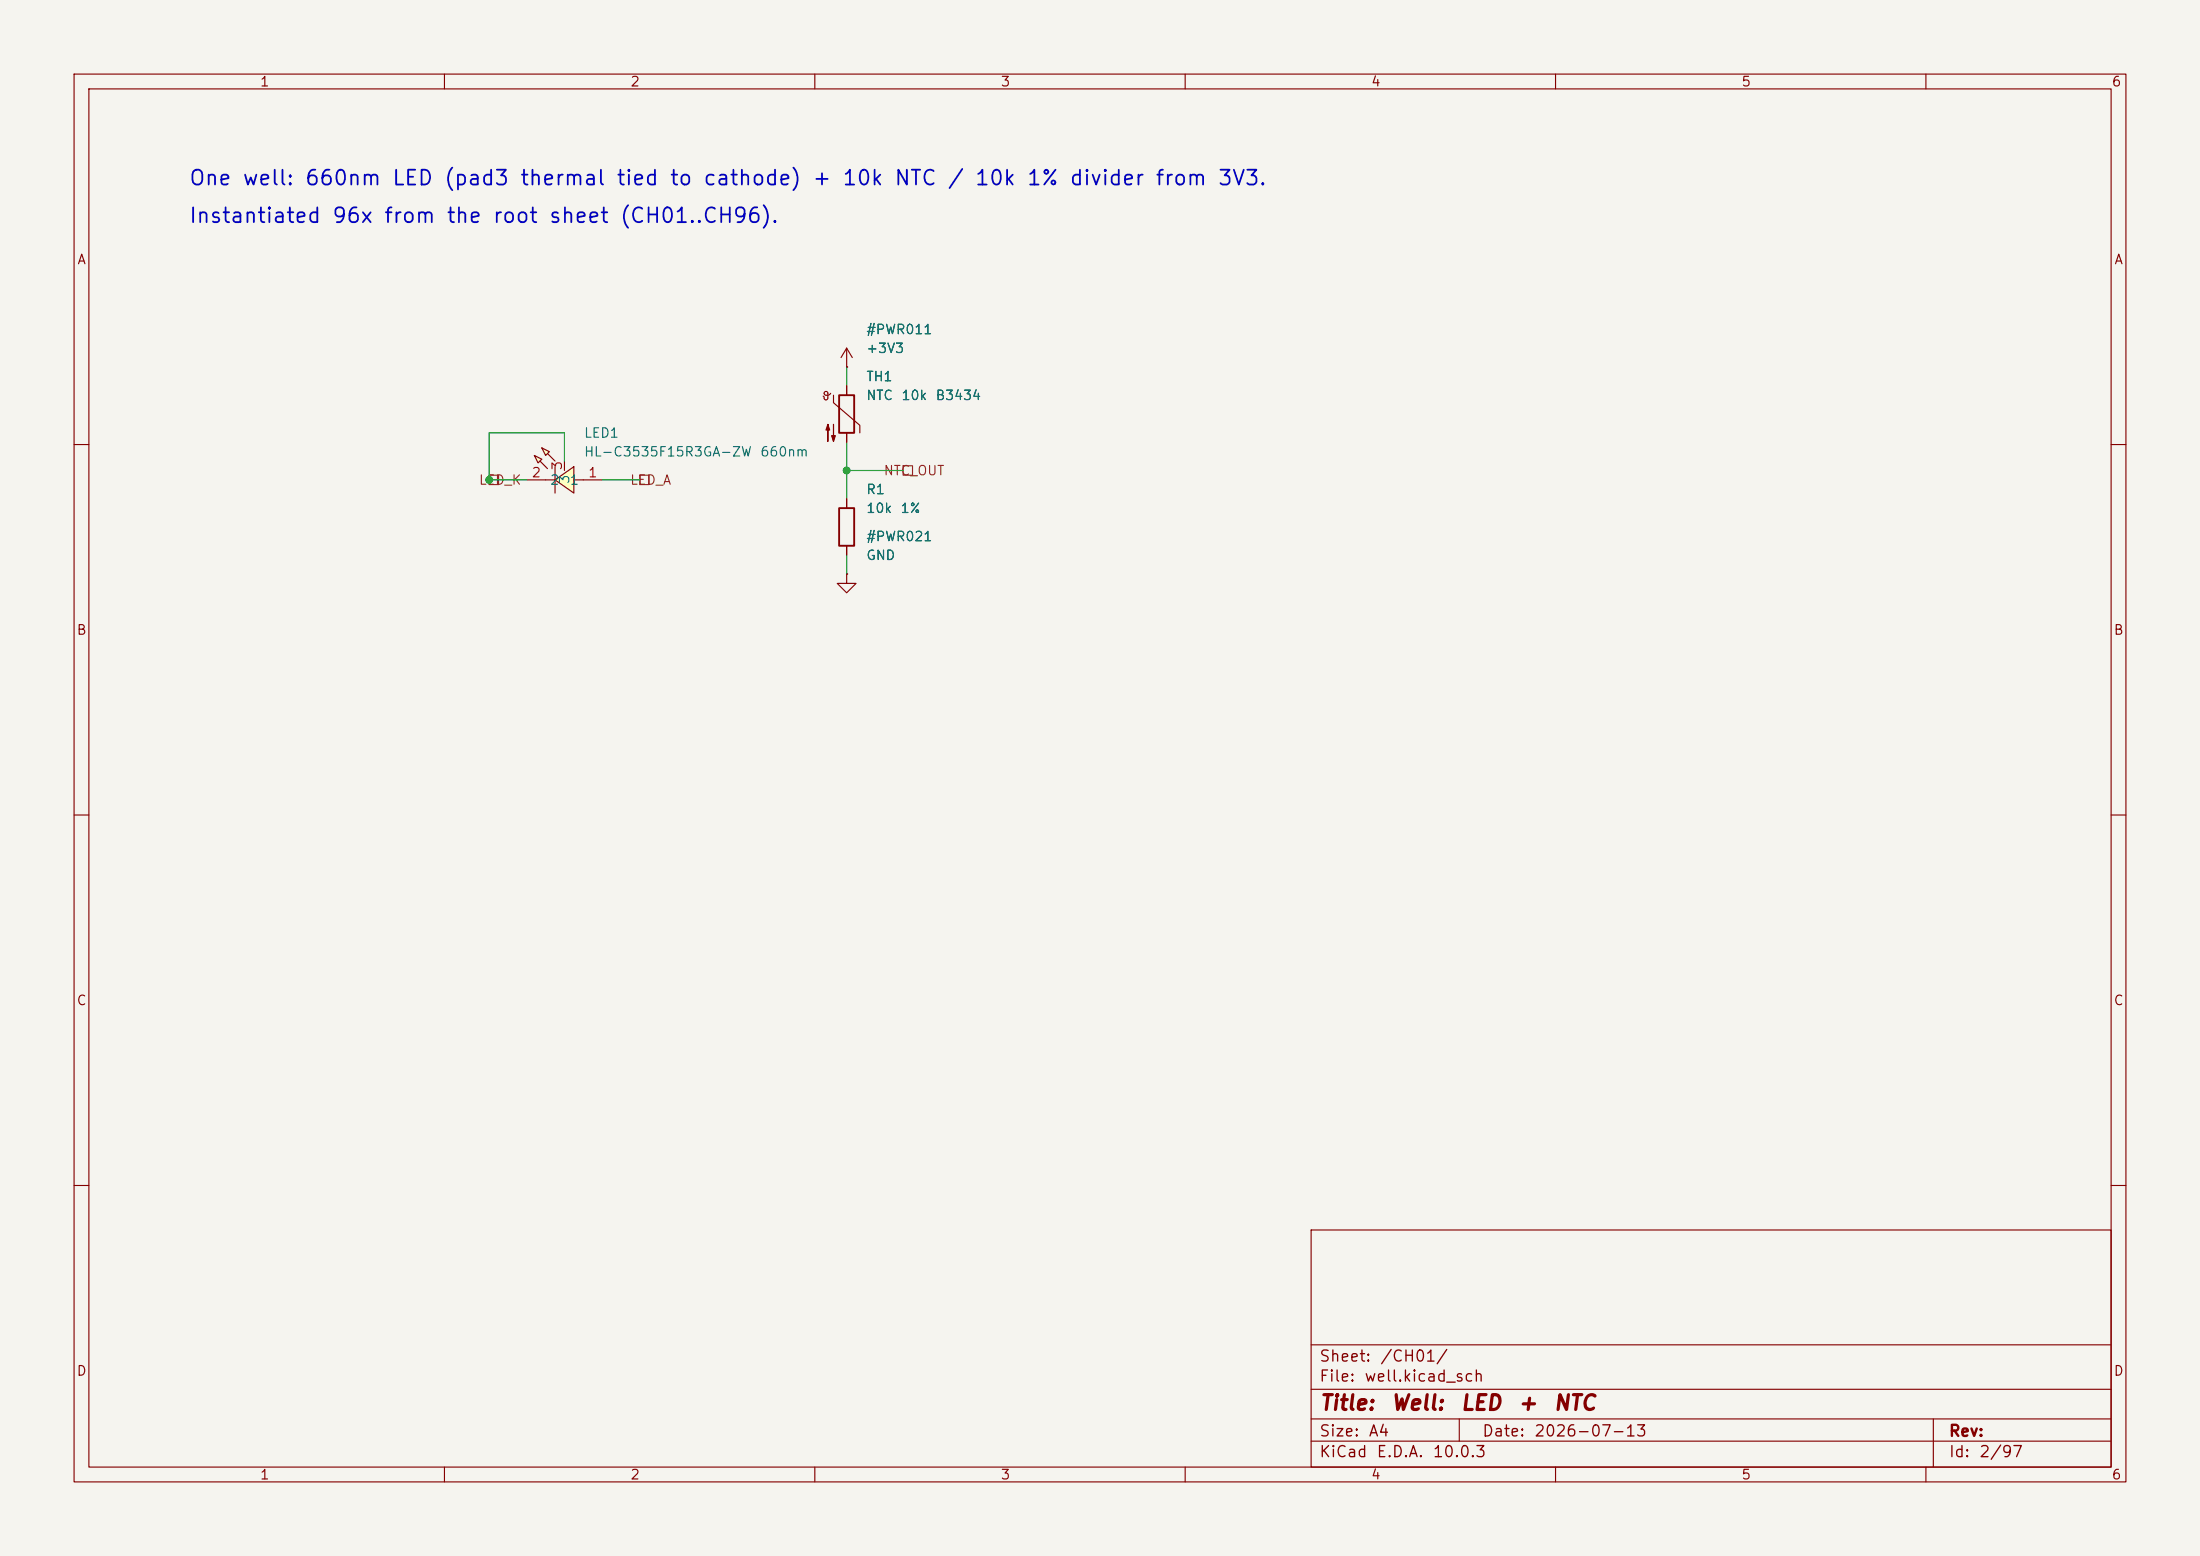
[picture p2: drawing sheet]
(kicad_sch
 (version 20260306)
 (generator "eeschema")
 (generator_version "10.0")
 (paper "A4")
 (title_block
  (title "Well: LED + NTC")
  (date "2026-07-13"))
 (lib_symbols
  (symbol "jlc_parts:HL-C3535F15R3GA-ZW" (exclude_from_sim no) (in_bom yes) (on_board yes)
    (in_pos_files yes)
    (duplicate_pin_numbers_are_jumpers no)
    (property "Reference" "U" (at 0 6.35 0) (show_name no) (do_not_autoplace no) (effects (font (size 1.27 1.27))))
    (property "Value" "HL-C3535F15R3GA-ZW" (at 0 -6.35 0) (show_name no) (do_not_autoplace no) (effects (font (size 1.27 1.27))))
    (property "Footprint" "jlc_parts:LED-SMD_3P-L3.5-W3.5_NLW3535AV2" (at 0 -8.89 0) (show_name no) (do_not_autoplace no) (hide yes) (effects (font (size 1.27 1.27))))
    (property "Datasheet" "https://www.lcsc.com/datasheet/C5445086.pdf" (at 0 -11.43 0) (show_name no) (do_not_autoplace no) (hide yes) (effects (font (size 1.27 1.27))))
    (property "Description" "" (at 0 0 0) (show_name no) (do_not_autoplace no) (hide yes) (effects (font (size 1.27 1.27))))
    (property "Manufacturer" "HONGLITRONIC(鸿利光电)" (at 0 -13.97 0) (show_name no) (do_not_autoplace no) (hide yes) (effects (font (size 1.27 1.27))))
    (property "MPN" "HL-C3535F15R3GA-ZW" (at 0 -16.51 0) (show_name no) (do_not_autoplace no) (hide yes) (effects (font (size 1.27 1.27))))
    (property "LCSC Part" "C5445086" (at 0 -19.05 0) (show_name no) (do_not_autoplace no) (hide yes) (effects (font (size 1.27 1.27))))
    (symbol "HL-C3535F15R3GA-ZW_0_1"
    (polyline (pts (xy -4.06 2.03) (xy -3.05 1.52) (xy -3.56 1.02) (xy -4.06 2.03)) (stroke (width 0) (type default)) (fill (type background)))
    (polyline (pts (xy -3.05 3.05) (xy -2.03 2.54) (xy -2.54 2.03) (xy -3.05 3.05)) (stroke (width 0) (type default)) (fill (type background)))
    (polyline (pts (xy -2.29 0.25) (xy -3.3 1.27)) (stroke (width 0) (type default)) (fill (type none)))
    (polyline (pts (xy -1.27 1.27) (xy -2.29 2.29)) (stroke (width 0) (type default)) (fill (type none)))
    (polyline (pts (xy -1.27 0.51) (xy -1.27 -3.05)) (stroke (width 0) (type default)) (fill (type none)))
    (polyline (pts (xy -1.27 -1.27) (xy -2.54 -1.27)) (stroke (width 0) (type default)) (fill (type none)))
    (polyline (pts (xy 1.27 0.51) (xy -1.27 -1.27) (xy 1.27 -3.05) (xy 1.27 0.51)) (stroke (width 0) (type default)) (fill (type background)))
    (polyline (pts (xy 2.54 -1.27) (xy 1.27 -1.27)) (stroke (width 0) (type default)) (fill (type none)))
    (pin passive line (at 5.08 -1.27 180) (length 2.54) (name "1" (effects (font (size 1.27 1.27)))) (number "1" (effects (font (size 1.27 1.27)))))
    (pin passive line (at -5.08 -1.27 0) (length 2.54) (name "2" (effects (font (size 1.27 1.27)))) (number "2" (effects (font (size 1.27 1.27)))))
    (pin passive line (at 0 1.27 270) (length 1.27) (name "3" (effects (font (size 1.27 1.27)))) (number "3" (effects (font (size 1.27 1.27))))))
    (embedded_fonts no))
  (symbol "Device:Thermistor_NTC"
    (pin_numbers (hide yes))
    (pin_names
    (offset 0)) (exclude_from_sim no) (in_bom yes) (on_board yes)
    (in_pos_files yes)
    (duplicate_pin_numbers_are_jumpers no)
    (property "Reference" "TH" (at -4.445 0 90) (show_name no) (do_not_autoplace no) (effects (font (size 1.27 1.27))))
    (property "Value" "Thermistor_NTC" (at 3.175 0 90) (show_name no) (do_not_autoplace no) (effects (font (size 1.27 1.27))))
    (property "Footprint" "" (at 0 1.27 0) (show_name no) (do_not_autoplace no) (hide yes) (effects (font (size 1.27 1.27))))
    (property "Datasheet" "" (at 0 1.27 0) (show_name no) (do_not_autoplace no) (hide yes) (effects (font (size 1.27 1.27))))
    (property "Description" "Temperature dependent resistor, negative temperature coefficient" (at 0 0 0) (show_name no) (do_not_autoplace no) (hide yes) (effects (font (size 1.27 1.27))))
    (symbol "Thermistor_NTC_0_1"
    (arc (start -3.175 2.413) (mid -3.0506 2.3165) (end -3.048 2.159) (stroke (width 0) (type default)) (fill (type none)))
    (arc (start -3.048 2.794) (mid -2.9736 2.9736) (end -2.794 3.048) (stroke (width 0) (type default)) (fill (type none)))
    (arc (start -2.794 3.048) (mid -2.6144 2.9736) (end -2.54 2.794) (stroke (width 0) (type default)) (fill (type none)))
    (arc (start -2.794 2.54) (mid -2.9736 2.6144) (end -3.048 2.794) (stroke (width 0) (type default)) (fill (type none)))
    (arc (start -2.794 1.905) (mid -2.9736 1.9794) (end -3.048 2.159) (stroke (width 0) (type default)) (fill (type none)))
    (arc (start -2.54 2.159) (mid -2.6144 1.9794) (end -2.794 1.905) (stroke (width 0) (type default)) (fill (type none)))
    (arc (start -2.159 2.794) (mid -2.434 2.5608) (end -2.794 2.54) (stroke (width 0) (type default)) (fill (type none)))
    (polyline (pts (xy -2.54 2.159) (xy -2.54 2.794)) (stroke (width 0) (type default)) (fill (type none)))
    (polyline (pts (xy -2.54 -3.683) (xy -2.54 -1.397) (xy -2.794 -2.159) (xy -2.286 -2.159) (xy -2.54 -1.397) (xy -2.54 -1.651)) (stroke (width 0) (type default)) (fill (type outline)))
    (polyline (pts (xy -1.778 2.54) (xy -1.778 1.524) (xy 1.778 -1.524) (xy 1.778 -2.54)) (stroke (width 0) (type default)) (fill (type none)))
    (polyline (pts (xy -1.778 -1.397) (xy -1.778 -3.683) (xy -2.032 -2.921) (xy -1.524 -2.921) (xy -1.778 -3.683) (xy -1.778 -3.429)) (stroke (width 0) (type default)) (fill (type outline)))
    (rectangle (start -1.016 2.54) (end 1.016 -2.54) (stroke (width 0.254) (type default)) (fill (type none))))
    (symbol "Thermistor_NTC_1_1"
    (pin passive line (at 0 3.81 270) (length 1.27) (name "" (effects (font (size 1.27 1.27)))) (number "1" (effects (font (size 1.27 1.27)))))
    (pin passive line (at 0 -3.81 90) (length 1.27) (name "" (effects (font (size 1.27 1.27)))) (number "2" (effects (font (size 1.27 1.27))))))
    (embedded_fonts no))
  (symbol "Device:R"
    (pin_numbers (hide yes))
    (pin_names
    (offset 0)) (exclude_from_sim no) (in_bom yes) (on_board yes)
    (in_pos_files yes)
    (duplicate_pin_numbers_are_jumpers no)
    (property "Reference" "R" (at 2.032 0 90) (show_name no) (do_not_autoplace no) (effects (font (size 1.27 1.27))))
    (property "Value" "R" (at 0 0 90) (show_name no) (do_not_autoplace no) (effects (font (size 1.27 1.27))))
    (property "Footprint" "" (at -1.778 0 90) (show_name no) (do_not_autoplace no) (hide yes) (effects (font (size 1.27 1.27))))
    (property "Datasheet" "" (at 0 0 0) (show_name no) (do_not_autoplace no) (hide yes) (effects (font (size 1.27 1.27))))
    (property "Description" "Resistor" (at 0 0 0) (show_name no) (do_not_autoplace no) (hide yes) (effects (font (size 1.27 1.27))))
    (symbol "R_0_1"
    (rectangle (start -1.016 -2.54) (end 1.016 2.54) (stroke (width 0.254) (type default)) (fill (type none))))
    (symbol "R_1_1"
    (pin passive line (at 0 3.81 270) (length 1.27) (name "" (effects (font (size 1.27 1.27)))) (number "1" (effects (font (size 1.27 1.27)))))
    (pin passive line (at 0 -3.81 90) (length 1.27) (name "" (effects (font (size 1.27 1.27)))) (number "2" (effects (font (size 1.27 1.27))))))
    (embedded_fonts no))
  (symbol "power:+3V3"
    (power global)
    (pin_numbers (hide yes))
    (pin_names
    (offset 0) (hide yes)) (exclude_from_sim no) (in_bom yes) (on_board yes)
    (in_pos_files yes)
    (duplicate_pin_numbers_are_jumpers no)
    (property "Reference" "#PWR" (at 0 -3.81 0) (show_name no) (do_not_autoplace no) (hide yes) (effects (font (size 1.27 1.27))))
    (property "Value" "+3V3" (at 0 3.556 0) (show_name no) (do_not_autoplace no) (effects (font (size 1.27 1.27))))
    (property "Footprint" "" (at 0 0 0) (show_name no) (do_not_autoplace no) (hide yes) (effects (font (size 1.27 1.27))))
    (property "Datasheet" "" (at 0 0 0) (show_name no) (do_not_autoplace no) (hide yes) (effects (font (size 1.27 1.27))))
    (property "Description" "Power symbol creates a global label with name \"+3V3\"" (at 0 0 0) (show_name no) (do_not_autoplace no) (hide yes) (effects (font (size 1.27 1.27))))
    (symbol "+3V3_0_1"
    (polyline (pts (xy -0.762 1.27) (xy 0 2.54)) (stroke (width 0) (type default)) (fill (type none)))
    (polyline (pts (xy 0 2.54) (xy 0.762 1.27)) (stroke (width 0) (type default)) (fill (type none)))
    (polyline (pts (xy 0 0) (xy 0 2.54)) (stroke (width 0) (type default)) (fill (type none))))
    (symbol "+3V3_1_1"
    (pin power_in line (at 0 0 90) (length 0) (name "" (effects (font (size 1.27 1.27)))) (number "1" (effects (font (size 1.27 1.27))))))
    (embedded_fonts no))
  (symbol "power:GND"
    (power global)
    (pin_numbers (hide yes))
    (pin_names
    (offset 0) (hide yes)) (exclude_from_sim no) (in_bom yes) (on_board yes)
    (in_pos_files yes)
    (duplicate_pin_numbers_are_jumpers no)
    (property "Reference" "#PWR" (at 0 -6.35 0) (show_name no) (do_not_autoplace no) (hide yes) (effects (font (size 1.27 1.27))))
    (property "Value" "GND" (at 0 -3.81 0) (show_name no) (do_not_autoplace no) (effects (font (size 1.27 1.27))))
    (property "Footprint" "" (at 0 0 0) (show_name no) (do_not_autoplace no) (hide yes) (effects (font (size 1.27 1.27))))
    (property "Datasheet" "" (at 0 0 0) (show_name no) (do_not_autoplace no) (hide yes) (effects (font (size 1.27 1.27))))
    (property "Description" "Power symbol creates a global label with name \"GND\" , ground" (at 0 0 0) (show_name no) (do_not_autoplace no) (hide yes) (effects (font (size 1.27 1.27))))
    (symbol "GND_0_1"
    (polyline (pts (xy 0 0) (xy 0 -1.27) (xy 1.27 -1.27) (xy 0 -2.54) (xy -1.27 -1.27) (xy 0 -1.27)) (stroke (width 0) (type default)) (fill (type none))))
    (symbol "GND_1_1"
    (pin power_in line (at 0 0 270) (length 0) (name "" (effects (font (size 1.27 1.27)))) (number "1" (effects (font (size 1.27 1.27))))))
    (embedded_fonts no)))
 (symbol
  (lib_id "jlc_parts:HL-C3535F15R3GA-ZW")
  (at 76.2 63.5 0)
  (unit 1)
  (exclude_from_sim no)
  (in_bom yes)
  (on_board yes)
  (dnp no)
  (property "Reference" "LED1" (at 78.74 58.42 0) (effects (font (size 1.27 1.27)) (justify left)))
  (property "Value" "HL-C3535F15R3GA-ZW 660nm" (at 78.74 60.96 0) (effects (font (size 1.27 1.27)) (justify left)))
  (property "Footprint" "jlc_parts:LED-SMD_3P-L3.5-W3.5_NLW3535AV2" (at 78.74 63.5 0) (effects (font (size 1.27 1.27)) (justify left) (hide yes)))
  (property "Datasheet" "~" (at 78.74 66.04 0) (effects (font (size 1.27 1.27)) (justify left) (hide yes)))
  (property "LCSC" "C5445086" (at 78.74 68.58 0) (effects (font (size 1.27 1.27)) (justify left) (hide yes)))
  (pin "1")
  (pin "2")
  (pin "3")
  (instances (project "12x8 Led Array 9mm pitch" (path "" (reference "LED1") (unit 1)) (path "" (reference "LED2") (unit 1)) (path "" (reference "LED3") (unit 1)) (path "" (reference "LED4") (unit 1)) (path "" (reference "LED5") (unit 1)) (path "" (reference "LED6") (unit 1)) (path "" (reference "LED7") (unit 1)) (path "" (reference "LED8") (unit 1)) (path "" (reference "LED9") (unit 1)) (path "" (reference "LED10") (unit 1)) (path "" (reference "LED11") (unit 1)) (path "" (reference "LED12") (unit 1)) (path "" (reference "LED13") (unit 1)) (path "" (reference "LED14") (unit 1)) (path "" (reference "LED15") (unit 1)) (path "" (reference "LED16") (unit 1)) (path "" (reference "LED17") (unit 1)) (path "" (reference "LED18") (unit 1)) (path "" (reference "LED19") (unit 1)) (path "" (reference "LED20") (unit 1)) (path "" (reference "LED21") (unit 1)) (path "" (reference "LED22") (unit 1)) (path "" (reference "LED23") (unit 1)) (path "" (reference "LED24") (unit 1)) (path "" (reference "LED25") (unit 1)) (path "" (reference "LED26") (unit 1)) (path "" (reference "LED27") (unit 1)) (path "" (reference "LED28") (unit 1)) (path "" (reference "LED29") (unit 1)) (path "" (reference "LED30") (unit 1)) (path "" (reference "LED31") (unit 1)) (path "" (reference "LED32") (unit 1)) (path "" (reference "LED33") (unit 1)) (path "" (reference "LED34") (unit 1)) (path "" (reference "LED35") (unit 1)) (path "" (reference "LED36") (unit 1)) (path "" (reference "LED37") (unit 1)) (path "" (reference "LED38") (unit 1)) (path "" (reference "LED39") (unit 1)) (path "" (reference "LED40") (unit 1)) (path "" (reference "LED41") (unit 1)) (path "" (reference "LED42") (unit 1)) (path "" (reference "LED43") (unit 1)) (path "" (reference "LED44") (unit 1)) (path "" (reference "LED45") (unit 1)) (path "" (reference "LED46") (unit 1)) (path "" (reference "LED47") (unit 1)) (path "" (reference "LED48") (unit 1)) (path "" (reference "LED49") (unit 1)) (path "" (reference "LED50") (unit 1)) (path "" (reference "LED51") (unit 1)) (path "" (reference "LED52") (unit 1)) (path "" (reference "LED53") (unit 1)) (path "" (reference "LED54") (unit 1)) (path "" (reference "LED55") (unit 1)) (path "" (reference "LED56") (unit 1)) (path "" (reference "LED57") (unit 1)) (path "" (reference "LED58") (unit 1)) (path "" (reference "LED59") (unit 1)) (path "" (reference "LED60") (unit 1)) (path "" (reference "LED61") (unit 1)) (path "" (reference "LED62") (unit 1)) (path "" (reference "LED63") (unit 1)) (path "" (reference "LED64") (unit 1)) (path "" (reference "LED65") (unit 1)) (path "" (reference "LED66") (unit 1)) (path "" (reference "LED67") (unit 1)) (path "" (reference "LED68") (unit 1)) (path "" (reference "LED69") (unit 1)) (path "" (reference "LED70") (unit 1)) (path "" (reference "LED71") (unit 1)) (path "" (reference "LED72") (unit 1)) (path "" (reference "LED73") (unit 1)) (path "" (reference "LED74") (unit 1)) (path "" (reference "LED75") (unit 1)) (path "" (reference "LED76") (unit 1)) (path "" (reference "LED77") (unit 1)) (path "" (reference "LED78") (unit 1)) (path "" (reference "LED79") (unit 1)) (path "" (reference "LED80") (unit 1)) (path "" (reference "LED81") (unit 1)) (path "" (reference "LED82") (unit 1)) (path "" (reference "LED83") (unit 1)) (path "" (reference "LED84") (unit 1)) (path "" (reference "LED85") (unit 1)) (path "" (reference "LED86") (unit 1)) (path "" (reference "LED87") (unit 1)) (path "" (reference "LED88") (unit 1)) (path "" (reference "LED89") (unit 1)) (path "" (reference "LED90") (unit 1)) (path "" (reference "LED91") (unit 1)) (path "" (reference "LED92") (unit 1)) (path "" (reference "LED93") (unit 1)) (path "" (reference "LED94") (unit 1)) (path "" (reference "LED95") (unit 1)) (path "" (reference "LED96") (unit 1)))))
 (symbol
  (lib_id "Device:Thermistor_NTC")
  (at 114.3 55.88 0)
  (unit 1)
  (exclude_from_sim no)
  (in_bom yes)
  (on_board yes)
  (dnp no)
  (property "Reference" "TH1" (at 116.84 50.8 0) (effects (font (size 1.27 1.27)) (justify left)))
  (property "Value" "NTC 10k B3434" (at 116.84 53.34 0) (effects (font (size 1.27 1.27)) (justify left)))
  (property "Footprint" "Resistor_SMD:R_0603_1608Metric" (at 116.84 55.88 0) (effects (font (size 1.27 1.27)) (justify left) (hide yes)))
  (property "Datasheet" "~" (at 116.84 58.42 0) (effects (font (size 1.27 1.27)) (justify left) (hide yes)))
  (property "LCSC" "C13564" (at 116.84 60.96 0) (effects (font (size 1.27 1.27)) (justify left) (hide yes)))
  (pin "1")
  (pin "2")
  (instances (project "12x8 Led Array 9mm pitch" (path "" (reference "TH1") (unit 1)) (path "" (reference "TH2") (unit 1)) (path "" (reference "TH3") (unit 1)) (path "" (reference "TH4") (unit 1)) (path "" (reference "TH5") (unit 1)) (path "" (reference "TH6") (unit 1)) (path "" (reference "TH7") (unit 1)) (path "" (reference "TH8") (unit 1)) (path "" (reference "TH9") (unit 1)) (path "" (reference "TH10") (unit 1)) (path "" (reference "TH11") (unit 1)) (path "" (reference "TH12") (unit 1)) (path "" (reference "TH13") (unit 1)) (path "" (reference "TH14") (unit 1)) (path "" (reference "TH15") (unit 1)) (path "" (reference "TH16") (unit 1)) (path "" (reference "TH17") (unit 1)) (path "" (reference "TH18") (unit 1)) (path "" (reference "TH19") (unit 1)) (path "" (reference "TH20") (unit 1)) (path "" (reference "TH21") (unit 1)) (path "" (reference "TH22") (unit 1)) (path "" (reference "TH23") (unit 1)) (path "" (reference "TH24") (unit 1)) (path "" (reference "TH25") (unit 1)) (path "" (reference "TH26") (unit 1)) (path "" (reference "TH27") (unit 1)) (path "" (reference "TH28") (unit 1)) (path "" (reference "TH29") (unit 1)) (path "" (reference "TH30") (unit 1)) (path "" (reference "TH31") (unit 1)) (path "" (reference "TH32") (unit 1)) (path "" (reference "TH33") (unit 1)) (path "" (reference "TH34") (unit 1)) (path "" (reference "TH35") (unit 1)) (path "" (reference "TH36") (unit 1)) (path "" (reference "TH37") (unit 1)) (path "" (reference "TH38") (unit 1)) (path "" (reference "TH39") (unit 1)) (path "" (reference "TH40") (unit 1)) (path "" (reference "TH41") (unit 1)) (path "" (reference "TH42") (unit 1)) (path "" (reference "TH43") (unit 1)) (path "" (reference "TH44") (unit 1)) (path "" (reference "TH45") (unit 1)) (path "" (reference "TH46") (unit 1)) (path "" (reference "TH47") (unit 1)) (path "" (reference "TH48") (unit 1)) (path "" (reference "TH49") (unit 1)) (path "" (reference "TH50") (unit 1)) (path "" (reference "TH51") (unit 1)) (path "" (reference "TH52") (unit 1)) (path "" (reference "TH53") (unit 1)) (path "" (reference "TH54") (unit 1)) (path "" (reference "TH55") (unit 1)) (path "" (reference "TH56") (unit 1)) (path "" (reference "TH57") (unit 1)) (path "" (reference "TH58") (unit 1)) (path "" (reference "TH59") (unit 1)) (path "" (reference "TH60") (unit 1)) (path "" (reference "TH61") (unit 1)) (path "" (reference "TH62") (unit 1)) (path "" (reference "TH63") (unit 1)) (path "" (reference "TH64") (unit 1)) (path "" (reference "TH65") (unit 1)) (path "" (reference "TH66") (unit 1)) (path "" (reference "TH67") (unit 1)) (path "" (reference "TH68") (unit 1)) (path "" (reference "TH69") (unit 1)) (path "" (reference "TH70") (unit 1)) (path "" (reference "TH71") (unit 1)) (path "" (reference "TH72") (unit 1)) (path "" (reference "TH73") (unit 1)) (path "" (reference "TH74") (unit 1)) (path "" (reference "TH75") (unit 1)) (path "" (reference "TH76") (unit 1)) (path "" (reference "TH77") (unit 1)) (path "" (reference "TH78") (unit 1)) (path "" (reference "TH79") (unit 1)) (path "" (reference "TH80") (unit 1)) (path "" (reference "TH81") (unit 1)) (path "" (reference "TH82") (unit 1)) (path "" (reference "TH83") (unit 1)) (path "" (reference "TH84") (unit 1)) (path "" (reference "TH85") (unit 1)) (path "" (reference "TH86") (unit 1)) (path "" (reference "TH87") (unit 1)) (path "" (reference "TH88") (unit 1)) (path "" (reference "TH89") (unit 1)) (path "" (reference "TH90") (unit 1)) (path "" (reference "TH91") (unit 1)) (path "" (reference "TH92") (unit 1)) (path "" (reference "TH93") (unit 1)) (path "" (reference "TH94") (unit 1)) (path "" (reference "TH95") (unit 1)) (path "" (reference "TH96") (unit 1)))))
 (symbol
  (lib_id "Device:R")
  (at 114.3 71.12 0)
  (unit 1)
  (exclude_from_sim no)
  (in_bom yes)
  (on_board yes)
  (dnp no)
  (property "Reference" "R1" (at 116.84 66.04 0) (effects (font (size 1.27 1.27)) (justify left)))
  (property "Value" "10k 1%" (at 116.84 68.58 0) (effects (font (size 1.27 1.27)) (justify left)))
  (property "Footprint" "Resistor_SMD:R_0603_1608Metric" (at 116.84 71.12 0) (effects (font (size 1.27 1.27)) (justify left) (hide yes)))
  (property "Datasheet" "~" (at 116.84 73.66 0) (effects (font (size 1.27 1.27)) (justify left) (hide yes)))
  (property "LCSC" "C25804" (at 116.84 76.2 0) (effects (font (size 1.27 1.27)) (justify left) (hide yes)))
  (pin "1")
  (pin "2")
  (instances (project "12x8 Led Array 9mm pitch" (path "" (reference "R1") (unit 1)) (path "" (reference "R2") (unit 1)) (path "" (reference "R3") (unit 1)) (path "" (reference "R4") (unit 1)) (path "" (reference "R5") (unit 1)) (path "" (reference "R6") (unit 1)) (path "" (reference "R7") (unit 1)) (path "" (reference "R8") (unit 1)) (path "" (reference "R9") (unit 1)) (path "" (reference "R10") (unit 1)) (path "" (reference "R11") (unit 1)) (path "" (reference "R12") (unit 1)) (path "" (reference "R13") (unit 1)) (path "" (reference "R14") (unit 1)) (path "" (reference "R15") (unit 1)) (path "" (reference "R16") (unit 1)) (path "" (reference "R17") (unit 1)) (path "" (reference "R18") (unit 1)) (path "" (reference "R19") (unit 1)) (path "" (reference "R20") (unit 1)) (path "" (reference "R21") (unit 1)) (path "" (reference "R22") (unit 1)) (path "" (reference "R23") (unit 1)) (path "" (reference "R24") (unit 1)) (path "" (reference "R25") (unit 1)) (path "" (reference "R26") (unit 1)) (path "" (reference "R27") (unit 1)) (path "" (reference "R28") (unit 1)) (path "" (reference "R29") (unit 1)) (path "" (reference "R30") (unit 1)) (path "" (reference "R31") (unit 1)) (path "" (reference "R32") (unit 1)) (path "" (reference "R33") (unit 1)) (path "" (reference "R34") (unit 1)) (path "" (reference "R35") (unit 1)) (path "" (reference "R36") (unit 1)) (path "" (reference "R37") (unit 1)) (path "" (reference "R38") (unit 1)) (path "" (reference "R39") (unit 1)) (path "" (reference "R40") (unit 1)) (path "" (reference "R41") (unit 1)) (path "" (reference "R42") (unit 1)) (path "" (reference "R43") (unit 1)) (path "" (reference "R44") (unit 1)) (path "" (reference "R45") (unit 1)) (path "" (reference "R46") (unit 1)) (path "" (reference "R47") (unit 1)) (path "" (reference "R48") (unit 1)) (path "" (reference "R49") (unit 1)) (path "" (reference "R50") (unit 1)) (path "" (reference "R51") (unit 1)) (path "" (reference "R52") (unit 1)) (path "" (reference "R53") (unit 1)) (path "" (reference "R54") (unit 1)) (path "" (reference "R55") (unit 1)) (path "" (reference "R56") (unit 1)) (path "" (reference "R57") (unit 1)) (path "" (reference "R58") (unit 1)) (path "" (reference "R59") (unit 1)) (path "" (reference "R60") (unit 1)) (path "" (reference "R61") (unit 1)) (path "" (reference "R62") (unit 1)) (path "" (reference "R63") (unit 1)) (path "" (reference "R64") (unit 1)) (path "" (reference "R65") (unit 1)) (path "" (reference "R66") (unit 1)) (path "" (reference "R67") (unit 1)) (path "" (reference "R68") (unit 1)) (path "" (reference "R69") (unit 1)) (path "" (reference "R70") (unit 1)) (path "" (reference "R71") (unit 1)) (path "" (reference "R72") (unit 1)) (path "" (reference "R73") (unit 1)) (path "" (reference "R74") (unit 1)) (path "" (reference "R75") (unit 1)) (path "" (reference "R76") (unit 1)) (path "" (reference "R77") (unit 1)) (path "" (reference "R78") (unit 1)) (path "" (reference "R79") (unit 1)) (path "" (reference "R80") (unit 1)) (path "" (reference "R81") (unit 1)) (path "" (reference "R82") (unit 1)) (path "" (reference "R83") (unit 1)) (path "" (reference "R84") (unit 1)) (path "" (reference "R85") (unit 1)) (path "" (reference "R86") (unit 1)) (path "" (reference "R87") (unit 1)) (path "" (reference "R88") (unit 1)) (path "" (reference "R89") (unit 1)) (path "" (reference "R90") (unit 1)) (path "" (reference "R91") (unit 1)) (path "" (reference "R92") (unit 1)) (path "" (reference "R93") (unit 1)) (path "" (reference "R94") (unit 1)) (path "" (reference "R95") (unit 1)) (path "" (reference "R96") (unit 1)))))
 (wire
  (pts (xy 81.28 64.77) (xy 86.36 64.77))
  (stroke (width 0) (type default)))
 (hierarchical_label "LED_A"
  (shape passive)
  (at 86.36 64.77 0)
  (effects (font (size 1.27 1.27))))
 (wire
  (pts (xy 71.12 64.77) (xy 66.04 64.77))
  (stroke (width 0) (type default)))
 (hierarchical_label "LED_K"
  (shape passive)
  (at 66.04 64.77 180)
  (effects (font (size 1.27 1.27))))
 (wire
  (pts (xy 76.2 62.23) (xy 76.2 58.42))
  (stroke (width 0) (type default)))
 (wire
  (pts (xy 76.2 58.42) (xy 66.04 58.42))
  (stroke (width 0) (type default)))
 (wire
  (pts (xy 66.04 58.42) (xy 66.04 64.77))
  (stroke (width 0) (type default)))
 (junction
  (at 66.04 64.77)
  (diameter 0)
  (color 0 0 0 0))
 (symbol
  (lib_id "power:+3V3")
  (at 114.3 49.53 0)
  (unit 1)
  (exclude_from_sim no)
  (in_bom yes)
  (on_board yes)
  (dnp no)
  (property "Reference" "#PWR011" (at 116.84 44.45 0) (effects (font (size 1.27 1.27)) (justify left)))
  (property "Value" "+3V3" (at 116.84 46.99 0) (effects (font (size 1.27 1.27)) (justify left)))
  (property "Footprint" "" (at 116.84 49.53 0) (effects (font (size 1.27 1.27)) (justify left) (hide yes)))
  (property "Datasheet" "~" (at 116.84 52.07 0) (effects (font (size 1.27 1.27)) (justify left) (hide yes)))
  (pin "1")
  (instances (project "12x8 Led Array 9mm pitch" (path "" (reference "#PWR011") (unit 1)) (path "" (reference "#PWR012") (unit 1)) (path "" (reference "#PWR013") (unit 1)) (path "" (reference "#PWR014") (unit 1)) (path "" (reference "#PWR015") (unit 1)) (path "" (reference "#PWR016") (unit 1)) (path "" (reference "#PWR017") (unit 1)) (path "" (reference "#PWR018") (unit 1)) (path "" (reference "#PWR019") (unit 1)) (path "" (reference "#PWR0110") (unit 1)) (path "" (reference "#PWR0111") (unit 1)) (path "" (reference "#PWR0112") (unit 1)) (path "" (reference "#PWR0113") (unit 1)) (path "" (reference "#PWR0114") (unit 1)) (path "" (reference "#PWR0115") (unit 1)) (path "" (reference "#PWR0116") (unit 1)) (path "" (reference "#PWR0117") (unit 1)) (path "" (reference "#PWR0118") (unit 1)) (path "" (reference "#PWR0119") (unit 1)) (path "" (reference "#PWR0120") (unit 1)) (path "" (reference "#PWR0121") (unit 1)) (path "" (reference "#PWR0122") (unit 1)) (path "" (reference "#PWR0123") (unit 1)) (path "" (reference "#PWR0124") (unit 1)) (path "" (reference "#PWR0125") (unit 1)) (path "" (reference "#PWR0126") (unit 1)) (path "" (reference "#PWR0127") (unit 1)) (path "" (reference "#PWR0128") (unit 1)) (path "" (reference "#PWR0129") (unit 1)) (path "" (reference "#PWR0130") (unit 1)) (path "" (reference "#PWR0131") (unit 1)) (path "" (reference "#PWR0132") (unit 1)) (path "" (reference "#PWR0133") (unit 1)) (path "" (reference "#PWR0134") (unit 1)) (path "" (reference "#PWR0135") (unit 1)) (path "" (reference "#PWR0136") (unit 1)) (path "" (reference "#PWR0137") (unit 1)) (path "" (reference "#PWR0138") (unit 1)) (path "" (reference "#PWR0139") (unit 1)) (path "" (reference "#PWR0140") (unit 1)) (path "" (reference "#PWR0141") (unit 1)) (path "" (reference "#PWR0142") (unit 1)) (path "" (reference "#PWR0143") (unit 1)) (path "" (reference "#PWR0144") (unit 1)) (path "" (reference "#PWR0145") (unit 1)) (path "" (reference "#PWR0146") (unit 1)) (path "" (reference "#PWR0147") (unit 1)) (path "" (reference "#PWR0148") (unit 1)) (path "" (reference "#PWR0149") (unit 1)) (path "" (reference "#PWR0150") (unit 1)) (path "" (reference "#PWR0151") (unit 1)) (path "" (reference "#PWR0152") (unit 1)) (path "" (reference "#PWR0153") (unit 1)) (path "" (reference "#PWR0154") (unit 1)) (path "" (reference "#PWR0155") (unit 1)) (path "" (reference "#PWR0156") (unit 1)) (path "" (reference "#PWR0157") (unit 1)) (path "" (reference "#PWR0158") (unit 1)) (path "" (reference "#PWR0159") (unit 1)) (path "" (reference "#PWR0160") (unit 1)) (path "" (reference "#PWR0161") (unit 1)) (path "" (reference "#PWR0162") (unit 1)) (path "" (reference "#PWR0163") (unit 1)) (path "" (reference "#PWR0164") (unit 1)) (path "" (reference "#PWR0165") (unit 1)) (path "" (reference "#PWR0166") (unit 1)) (path "" (reference "#PWR0167") (unit 1)) (path "" (reference "#PWR0168") (unit 1)) (path "" (reference "#PWR0169") (unit 1)) (path "" (reference "#PWR0170") (unit 1)) (path "" (reference "#PWR0171") (unit 1)) (path "" (reference "#PWR0172") (unit 1)) (path "" (reference "#PWR0173") (unit 1)) (path "" (reference "#PWR0174") (unit 1)) (path "" (reference "#PWR0175") (unit 1)) (path "" (reference "#PWR0176") (unit 1)) (path "" (reference "#PWR0177") (unit 1)) (path "" (reference "#PWR0178") (unit 1)) (path "" (reference "#PWR0179") (unit 1)) (path "" (reference "#PWR0180") (unit 1)) (path "" (reference "#PWR0181") (unit 1)) (path "" (reference "#PWR0182") (unit 1)) (path "" (reference "#PWR0183") (unit 1)) (path "" (reference "#PWR0184") (unit 1)) (path "" (reference "#PWR0185") (unit 1)) (path "" (reference "#PWR0186") (unit 1)) (path "" (reference "#PWR0187") (unit 1)) (path "" (reference "#PWR0188") (unit 1)) (path "" (reference "#PWR0189") (unit 1)) (path "" (reference "#PWR0190") (unit 1)) (path "" (reference "#PWR0191") (unit 1)) (path "" (reference "#PWR0192") (unit 1)) (path "" (reference "#PWR0193") (unit 1)) (path "" (reference "#PWR0194") (unit 1)) (path "" (reference "#PWR0195") (unit 1)) (path "" (reference "#PWR0196") (unit 1)))))
 (symbol
  (lib_id "power:GND")
  (at 114.3 77.47 0)
  (unit 1)
  (exclude_from_sim no)
  (in_bom yes)
  (on_board yes)
  (dnp no)
  (property "Reference" "#PWR021" (at 116.84 72.39 0) (effects (font (size 1.27 1.27)) (justify left)))
  (property "Value" "GND" (at 116.84 74.93 0) (effects (font (size 1.27 1.27)) (justify left)))
  (property "Footprint" "" (at 116.84 77.47 0) (effects (font (size 1.27 1.27)) (justify left) (hide yes)))
  (property "Datasheet" "~" (at 116.84 80.01 0) (effects (font (size 1.27 1.27)) (justify left) (hide yes)))
  (pin "1")
  (instances (project "12x8 Led Array 9mm pitch" (path "" (reference "#PWR021") (unit 1)) (path "" (reference "#PWR022") (unit 1)) (path "" (reference "#PWR023") (unit 1)) (path "" (reference "#PWR024") (unit 1)) (path "" (reference "#PWR025") (unit 1)) (path "" (reference "#PWR026") (unit 1)) (path "" (reference "#PWR027") (unit 1)) (path "" (reference "#PWR028") (unit 1)) (path "" (reference "#PWR029") (unit 1)) (path "" (reference "#PWR0210") (unit 1)) (path "" (reference "#PWR0211") (unit 1)) (path "" (reference "#PWR0212") (unit 1)) (path "" (reference "#PWR0213") (unit 1)) (path "" (reference "#PWR0214") (unit 1)) (path "" (reference "#PWR0215") (unit 1)) (path "" (reference "#PWR0216") (unit 1)) (path "" (reference "#PWR0217") (unit 1)) (path "" (reference "#PWR0218") (unit 1)) (path "" (reference "#PWR0219") (unit 1)) (path "" (reference "#PWR0220") (unit 1)) (path "" (reference "#PWR0221") (unit 1)) (path "" (reference "#PWR0222") (unit 1)) (path "" (reference "#PWR0223") (unit 1)) (path "" (reference "#PWR0224") (unit 1)) (path "" (reference "#PWR0225") (unit 1)) (path "" (reference "#PWR0226") (unit 1)) (path "" (reference "#PWR0227") (unit 1)) (path "" (reference "#PWR0228") (unit 1)) (path "" (reference "#PWR0229") (unit 1)) (path "" (reference "#PWR0230") (unit 1)) (path "" (reference "#PWR0231") (unit 1)) (path "" (reference "#PWR0232") (unit 1)) (path "" (reference "#PWR0233") (unit 1)) (path "" (reference "#PWR0234") (unit 1)) (path "" (reference "#PWR0235") (unit 1)) (path "" (reference "#PWR0236") (unit 1)) (path "" (reference "#PWR0237") (unit 1)) (path "" (reference "#PWR0238") (unit 1)) (path "" (reference "#PWR0239") (unit 1)) (path "" (reference "#PWR0240") (unit 1)) (path "" (reference "#PWR0241") (unit 1)) (path "" (reference "#PWR0242") (unit 1)) (path "" (reference "#PWR0243") (unit 1)) (path "" (reference "#PWR0244") (unit 1)) (path "" (reference "#PWR0245") (unit 1)) (path "" (reference "#PWR0246") (unit 1)) (path "" (reference "#PWR0247") (unit 1)) (path "" (reference "#PWR0248") (unit 1)) (path "" (reference "#PWR0249") (unit 1)) (path "" (reference "#PWR0250") (unit 1)) (path "" (reference "#PWR0251") (unit 1)) (path "" (reference "#PWR0252") (unit 1)) (path "" (reference "#PWR0253") (unit 1)) (path "" (reference "#PWR0254") (unit 1)) (path "" (reference "#PWR0255") (unit 1)) (path "" (reference "#PWR0256") (unit 1)) (path "" (reference "#PWR0257") (unit 1)) (path "" (reference "#PWR0258") (unit 1)) (path "" (reference "#PWR0259") (unit 1)) (path "" (reference "#PWR0260") (unit 1)) (path "" (reference "#PWR0261") (unit 1)) (path "" (reference "#PWR0262") (unit 1)) (path "" (reference "#PWR0263") (unit 1)) (path "" (reference "#PWR0264") (unit 1)) (path "" (reference "#PWR0265") (unit 1)) (path "" (reference "#PWR0266") (unit 1)) (path "" (reference "#PWR0267") (unit 1)) (path "" (reference "#PWR0268") (unit 1)) (path "" (reference "#PWR0269") (unit 1)) (path "" (reference "#PWR0270") (unit 1)) (path "" (reference "#PWR0271") (unit 1)) (path "" (reference "#PWR0272") (unit 1)) (path "" (reference "#PWR0273") (unit 1)) (path "" (reference "#PWR0274") (unit 1)) (path "" (reference "#PWR0275") (unit 1)) (path "" (reference "#PWR0276") (unit 1)) (path "" (reference "#PWR0277") (unit 1)) (path "" (reference "#PWR0278") (unit 1)) (path "" (reference "#PWR0279") (unit 1)) (path "" (reference "#PWR0280") (unit 1)) (path "" (reference "#PWR0281") (unit 1)) (path "" (reference "#PWR0282") (unit 1)) (path "" (reference "#PWR0283") (unit 1)) (path "" (reference "#PWR0284") (unit 1)) (path "" (reference "#PWR0285") (unit 1)) (path "" (reference "#PWR0286") (unit 1)) (path "" (reference "#PWR0287") (unit 1)) (path "" (reference "#PWR0288") (unit 1)) (path "" (reference "#PWR0289") (unit 1)) (path "" (reference "#PWR0290") (unit 1)) (path "" (reference "#PWR0291") (unit 1)) (path "" (reference "#PWR0292") (unit 1)) (path "" (reference "#PWR0293") (unit 1)) (path "" (reference "#PWR0294") (unit 1)) (path "" (reference "#PWR0295") (unit 1)) (path "" (reference "#PWR0296") (unit 1)))))
 (wire
  (pts (xy 114.3 52.07) (xy 114.3 49.53))
  (stroke (width 0) (type default)))
 (wire
  (pts (xy 114.3 59.69) (xy 114.3 63.5))
  (stroke (width 0) (type default)))
 (wire
  (pts (xy 114.3 63.5) (xy 114.3 67.31))
  (stroke (width 0) (type default)))
 (wire
  (pts (xy 114.3 63.5) (xy 121.92 63.5))
  (stroke (width 0) (type default)))
 (junction
  (at 114.3 63.5)
  (diameter 0)
  (color 0 0 0 0))
 (hierarchical_label "NTC_OUT"
  (shape passive)
  (at 121.92 63.5 0)
  (effects (font (size 1.27 1.27))))
 (wire
  (pts (xy 114.3 74.93) (xy 114.3 77.47))
  (stroke (width 0) (type default)))
 (text "One well: 660nm LED (pad3 thermal tied to cathode) + 10k NTC / 10k 1% divider from 3V3."
  (exclude_from_sim no)
  (at 25.4 25.4 0)
  (effects (font (size 2.0 2.0)) (justify left bottom)))
 (text "Instantiated 96x from the root sheet (CH01..CH96)."
  (exclude_from_sim no)
  (at 25.4 30.48 0)
  (effects (font (size 2.0 2.0)) (justify left bottom)))
 (sheet_instances
  (path ""
   (page "1")))
 (embedded_fonts no))
